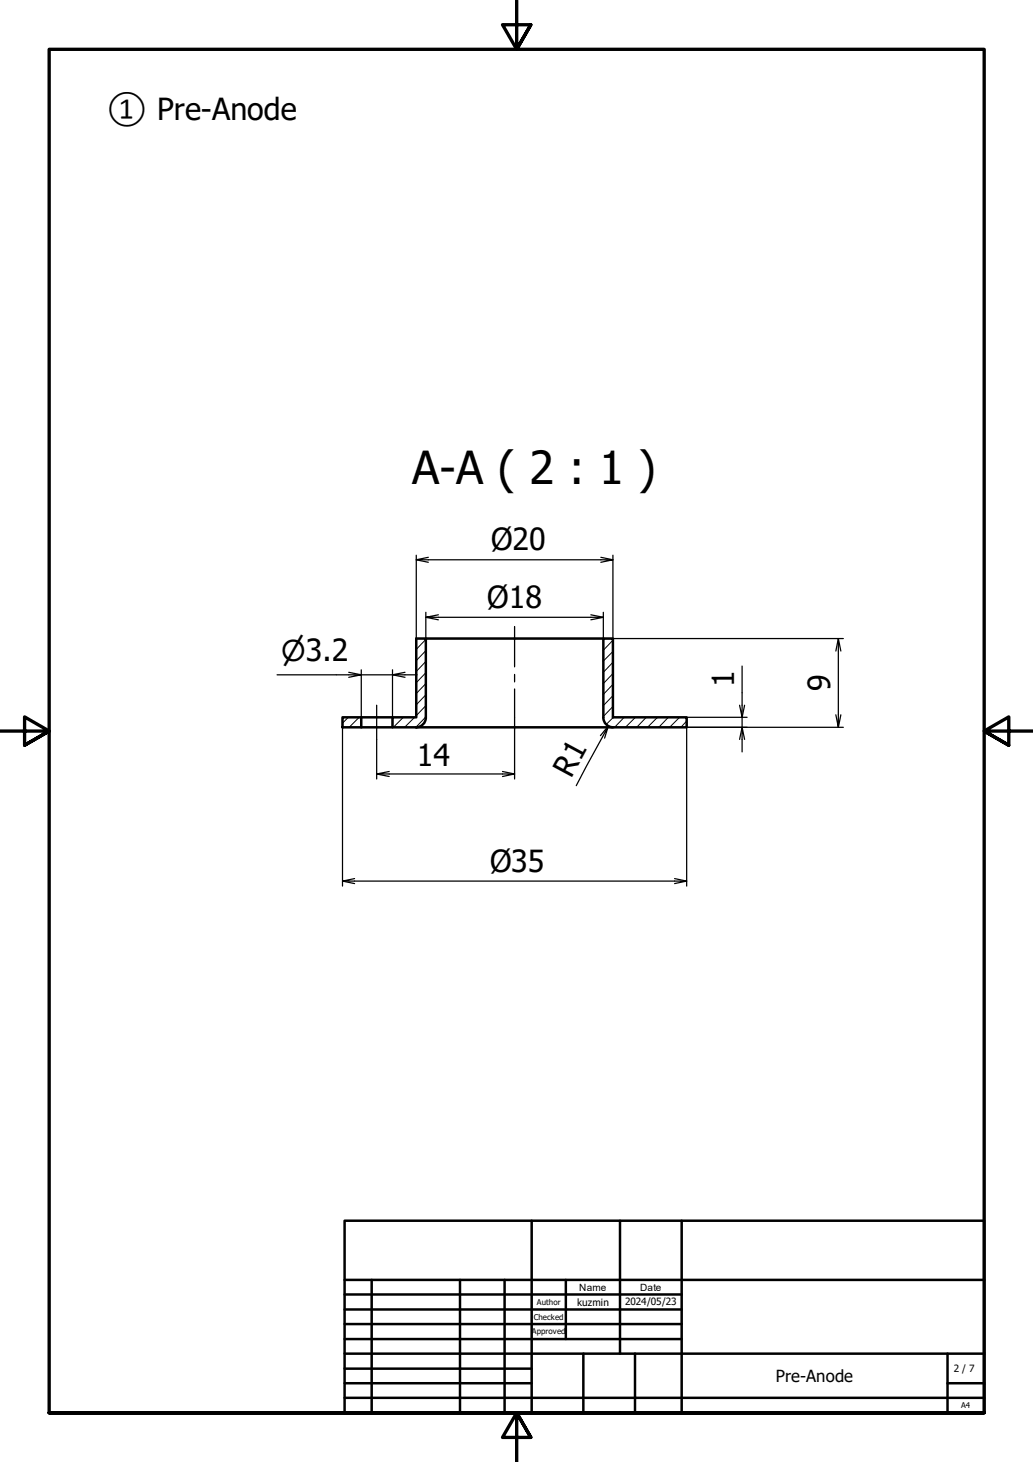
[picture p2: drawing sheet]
<svg xmlns="http://www.w3.org/2000/svg" width="210mm" height="297mm" viewBox="0 0 210 297" stroke-linecap="round" stroke-linejoin="round" font-family="sans-serif">
<!-- layer: Hatch (ISO) -->
<g fill="none" stroke="#000" stroke-width=".2">
<path d="M86.5 138.9l-1.9 2M86.5 136.7l-1.9 2M86.5 134.4l-1.9 2M86.5 132.2l-1.9 2M86.5 129.9l-1.9 2M122.7 129.7l-.1 .1M124.5 139.1l-1.9 2M124.5 136.8l-1.9 2.1M124.5 134.6l-1.9 2M124.5 132.4l-1.9 1.9M124.5 130.1l-1.9 2M70.8 145.7l-1.2 1.2"/>
<path d="M73 145.7l-2 2.1M73.4 147.6l-.2 .2M82 145.7l-2.1 2.1M84.2 145.7l-2 2.1M86.5 145.7l-2 2.1M86.5 143.4l-1.9 2M86.5 141.2l-1.9 2M124.5 143.5l-1.9 2.1M124.5 141.3l-1.9 2.1M124.6 145.7l-1.4 1.5M126.8 145.7l-1.9 2.1M129.1 145.7l-2 2.1"/>
<path d="M131.3 145.7l-1.9 2.1M133.6 145.7l-2 2.1M135.8 145.7l-1.9 2.1M138.1 145.7l-2 2.1M139.5 146.5l-1.2 1.3"/>
</g>
<!-- layer: Visible (ISO) -->
<path d="M86.5 129.7h36.1M69.6 145.7h3.8v2.1h-3.8zM73.4 147.8h6.4M73.4 145.7h6.4M86.5 145.7v-16h-1.9v16h-4.8v2.1h59.7v-2.1h-15v-16h-1.9v16M86.5 145.8a1.99 1.99 0 0 1-2 2M122.6 145.8a1.99 1.99 0 0 0 2 2" fill="none" stroke="#000" stroke-width=".51"/>
<!-- layer: Border (ISO) -->
<path d="M105 0v10l-2.9-5h5.8l-2.9 5 2.9-5M0 148.5h10l-5-2.8v5.7l5-2.9-5 2.9M210 148.5h-10l5-2.8v5.7l-5-2.9 5 2.9M10 287v-277h190v277h-190h190M107.9 292l-2.9-5 2.9 5h-5.8l2.9-5v10" fill="none" stroke="#000" stroke-width=".68"/>
<!-- layer: Title (ISO) -->
<g fill="none" stroke="#000" stroke-width=".51">
<path d="M70 248h130v39h-130zM108 248v39M126 248v27M138.5 248v39M70 275h130M70 263h68.5M70 266.1h68.5M70 269h68.5M70 272.1h68.5M70 278.1h38M70 260h130M75.5 260v27"/>
<path d="M93.5 260v27M102.5 260v27M115 260v12.1M118.5 275v12M129 275v12M192.5 275v12M70 281h38M70 284h130M192.5 281h7.5"/>
</g>
<!-- layer: Centerline (ISO) -->
<path d="M104.6 127.3v8.2M104.6 137v1.5M104.6 140v8.3M76.5 143.3v6.9" fill="none" stroke="#000" stroke-width=".25"/>
<!-- layer: Dimension (ISO) -->
<g fill="none" stroke="#000" stroke-width=".25">
<path d="M84.6 113.7l2.4 .5M84.6 112.8v16.9M87 113.2l-2.4 .5h39.9l-2.4 .5M122.1 113.2l2.4 .5M124.5 112.8v16.9M56.3 137.1h17.1l-2.5 .5M70.9 136.6l2.5 .5h6.4l2.5 .5M73.4 136.1v9.6M79.8 136.1v9.6M82.3 136.6l-2.5 .5h5M86.5 125.4l2.6 .5M86.5 124.4v5.3"/>
<path d="M89.1 124.9l-2.6 .5h36.1l-2.5 .5M120.1 124.9l2.5 .5M122.6 124.4v5.3h48.8M150.8 135.3v10.4l-.5-2.4M170.3 129.7l-.5 2.6M170.9 132.3l-.6-2.6v18.1l-.5-2.6M69.6 147.8v32.2M76.5 157.3l2.6 .5M76.5 150.2v8.1M79.1 156.7l-2.6 .6h28.1l-2.5 .5M102.1 156.7l2.5 .6M104.6 148.3v10"/>
<path d="M122.9 150l.7-2.5-6.5 12.1M123.6 147.5l-1.6 2M139.5 145.7h12.3M151.3 150.2l-.5-2.4v5M151.3 143.3l-.5 2.4v2.1l-.5 2.4M170.9 145.2l-.6 2.6M171.4 147.8h-31.9v32.2M69.6 179l2.5 .5M72.1 178.5l-2.5 .5h69.9l-2.4 .5M137.1 178.5l2.4 .5"/>
</g>
<text font-size="9.2" x="83.7" y="98.3">A-A ( 2 : 1 )</text>
<g font-size="6.2">
<text x="21.7" y="24.4">① Pre-Anode</text>
<text x="99.8" y="111.8">Ø20</text>
<text x="99" y="123.5">Ø18</text>
<text x="149.2" y="139.6" transform="rotate(-90 149.2 139.6)">1</text>
<text x="168.7" y="140.5" transform="rotate(-90 168.7 140.5)">9</text>
<text x="84.7" y="155.6">14</text>
<text x="116.1" y="158.2" transform="rotate(-62 116.1 158.2)">R1</text>
<text x="99.6" y="177.1">Ø35</text>
</g>
<text font-size="5.8" x="57.1" y="134.4">⌀3.2</text>
<text font-size="3.4" x="157.6" y="280.8">Pre-Anode</text>
<g font-size="2">
<text x="117.7" y="262.2">Name</text>
<text x="130" y="262.2">Date</text>
<text x="117.3" y="265.3">kuzmin</text>
<text x="127" y="265.1">2024/05/23</text>
<text x="193.8" y="278.7">2 / 7</text>
</g>
<g font-size="1.6">
<text x="108.5" y="268.2">Checked</text>
<text x="109.1" y="265.1">Author</text>
<text x="108" y="271">Approved</text>
<text x="195.3" y="286.1">A4</text>
</g>
</svg>
